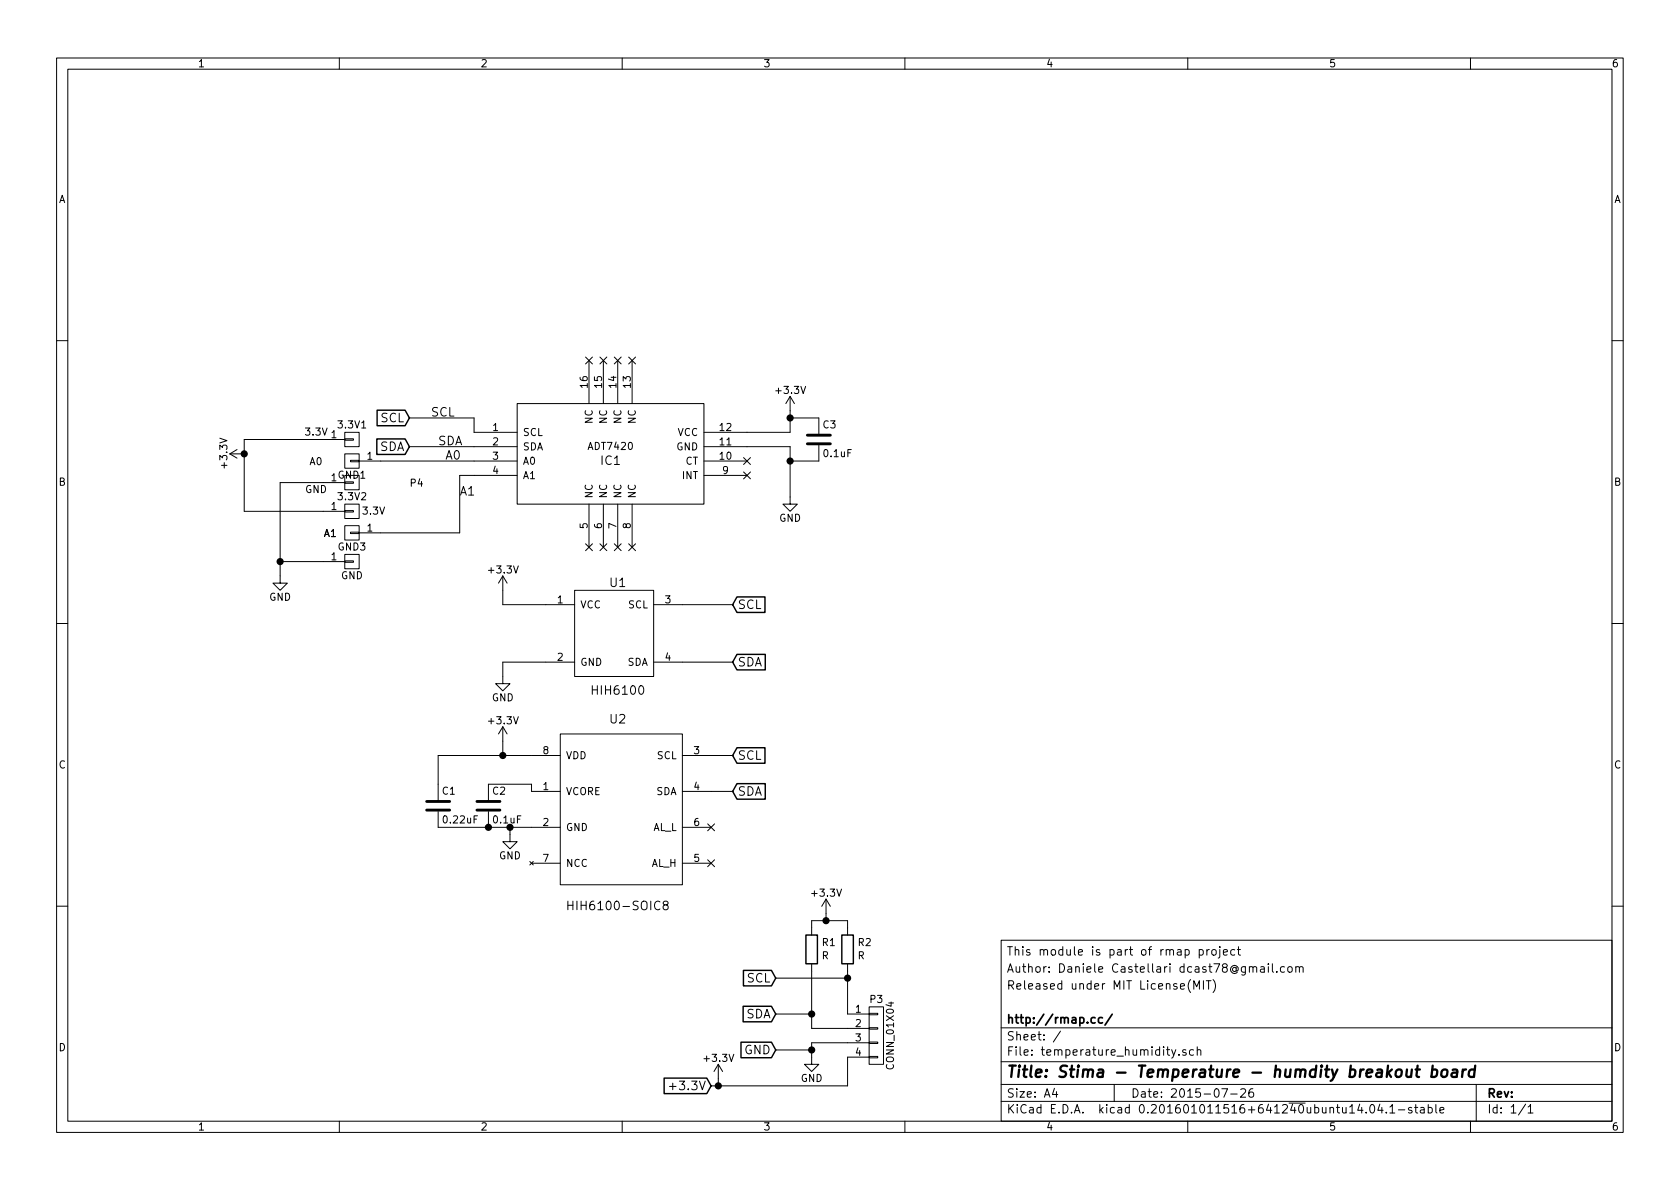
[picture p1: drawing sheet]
EESchema Schematic File Version 2
LIBS:power
LIBS:device
LIBS:transistors
LIBS:conn
LIBS:linear
LIBS:regul
LIBS:74xx
LIBS:cmos4000
LIBS:adc-dac
LIBS:memory
LIBS:xilinx
LIBS:microcontrollers
LIBS:dsp
LIBS:microchip
LIBS:analog_switches
LIBS:motorola
LIBS:texas
LIBS:intel
LIBS:audio
LIBS:interface
LIBS:digital-audio
LIBS:philips
LIBS:display
LIBS:cypress
LIBS:siliconi
LIBS:opto
LIBS:atmel
LIBS:contrib
LIBS:valves
LIBS:temp_sensor
LIBS:hih6100_sip4
LIBS:hih6100-soic8
LIBS:temperature_humidity-cache
EELAYER 25 0
EELAYER END
$Descr A4 11693 8268
encoding utf-8
Sheet 1 1
Title "Stima - Temperature - humdity breakout board"
Date "2015-07-26"
Rev ""
Comp "http://rmap.cc/"
Comment1 ""
Comment2 "Released under MIT License(MIT)"
Comment3 "Author: Daniele Castellari dcast78@gmail.com"
Comment4 "This module is part of rmap project"
$EndDescr
$Comp
L ADT7420 IC1
U 1 1
P 4250 3150
F 0 "IC1" H 4250 3100 60  0000 C CNN
F 1 "ADT7420" H 4250 3200 50  0000 C CNN
F 2 "LFCSP_WQ_CP16-17:LFCSP_WQ_CP16-17" H 4250 3000 60  0001 C CNN
F 3 "" H 4250 3150 60  0000 C CNN
	1    4250 3150
	1    0    0    -1  
$EndComp
$Comp
L HIH6100 U1
U 1 1
P 4300 4400
F 0 "U1" H 4300 4750 60  0000 C CNN
F 1 "HIH6100" H 4300 4000 60  0000 C CNN
F 2 "sip4_angled:SIP4_ANGLED" H 4300 4400 60  0001 C CNN
F 3 "" H 4300 4400 60  0000 C CNN
	1    4300 4400
	1    0    0    -1  
$EndComp
$Comp
L HIH6100-SOIC8 U2
U 1 1
P 4300 5600
F 0 "U2" H 4300 6200 60  0000 C CNN
F 1 "HIH6100-SOIC8" H 4300 4900 60  0000 C CNN
F 2 "SMD_Packages:SOIC-8-N" H 4300 5600 60  0001 C CNN
F 3 "" H 4300 5600 60  0000 C CNN
	1    4300 5600
	1    0    0    -1  
$EndComp
Text GLabel 2850 2900 0    60   Input ~ 0
SCL
Text GLabel 5100 4200 2    60   Input ~ 0
SCL
Text GLabel 5100 5250 2    60   Input ~ 0
SCL
Text GLabel 5100 4600 2    60   Input ~ 0
SDA
Text GLabel 5100 5500 2    60   Input ~ 0
SDA
Text GLabel 2850 3100 0    60   Input ~ 0
SDA
NoConn ~ 4100 3800
NoConn ~ 4200 3800
NoConn ~ 4300 3800
NoConn ~ 4400 3800
NoConn ~ 4400 2500
NoConn ~ 4300 2500
NoConn ~ 4200 2500
NoConn ~ 4100 2500
NoConn ~ 4950 5750
NoConn ~ 4950 6000
$Comp
L GND #PWR01
U 1 1
P 5500 3450
F 0 "#PWR01" H 5500 3200 50  0001 C CNN
F 1 "GND" H 5500 3300 50  0000 C CNN
F 2 "" H 5500 3450 60  0000 C CNN
F 3 "" H 5500 3450 60  0000 C CNN
	1    5500 3450
	1    0    0    -1  
$EndComp
$Comp
L +3.3V #PWR02
U 1 1
P 5500 2850
F 0 "#PWR02" H 5500 2700 50  0001 C CNN
F 1 "+3.3V" H 5500 2990 50  0000 C CNN
F 2 "" H 5500 2850 60  0000 C CNN
F 3 "" H 5500 2850 60  0000 C CNN
	1    5500 2850
	1    0    0    -1  
$EndComp
$Comp
L +3.3V #PWR03
U 1 1
P 3500 4100
F 0 "#PWR03" H 3500 3950 50  0001 C CNN
F 1 "+3.3V" H 3500 4240 50  0000 C CNN
F 2 "" H 3500 4100 60  0000 C CNN
F 3 "" H 3500 4100 60  0000 C CNN
	1    3500 4100
	1    0    0    -1  
$EndComp
$Comp
L +3.3V #PWR04
U 1 1
P 3500 5150
F 0 "#PWR04" H 3500 5000 50  0001 C CNN
F 1 "+3.3V" H 3500 5290 50  0000 C CNN
F 2 "" H 3500 5150 60  0000 C CNN
F 3 "" H 3500 5150 60  0000 C CNN
	1    3500 5150
	1    0    0    -1  
$EndComp
$Comp
L GND #PWR05
U 1 1
P 3500 4700
F 0 "#PWR05" H 3500 4450 50  0001 C CNN
F 1 "GND" H 3500 4550 50  0000 C CNN
F 2 "" H 3500 4700 60  0000 C CNN
F 3 "" H 3500 4700 60  0000 C CNN
	1    3500 4700
	1    0    0    -1  
$EndComp
$Comp
L GND #PWR06
U 1 1
P 3550 5800
F 0 "#PWR06" H 3550 5550 50  0001 C CNN
F 1 "GND" H 3550 5650 50  0000 C CNN
F 2 "" H 3550 5800 60  0000 C CNN
F 3 "" H 3550 5800 60  0000 C CNN
	1    3550 5800
	1    0    0    -1  
$EndComp
$Comp
L C C2
U 1 1
P 3400 5600
F 0 "C2" H 3425 5700 50  0000 L CNN
F 1 "0.1uF" H 3425 5500 50  0000 L CNN
F 2 "w_smd_cap:c_0805" H 3438 5450 30  0001 C CNN
F 3 "" H 3400 5600 60  0000 C CNN
	1    3400 5600
	1    0    0    -1  
$EndComp
$Comp
L C C1
U 1 1
P 3050 5600
F 0 "C1" H 3075 5700 50  0000 L CNN
F 1 "0.22uF" H 3075 5500 50  0000 L CNN
F 2 "w_smd_cap:c_0805" H 3088 5450 30  0001 C CNN
F 3 "" H 3050 5600 60  0000 C CNN
	1    3050 5600
	1    0    0    -1  
$EndComp
Text GLabel 5400 7050 0    60   Input ~ 0
SDA
Text GLabel 5400 6800 0    60   Input ~ 0
SCL
Text GLabel 4950 7550 0    60   Input ~ 0
+3.3V
Text GLabel 5400 7300 0    60   Input ~ 0
GND
$Comp
L CONN_01X04 P3
U 1 1
P 6100 7200
F 0 "P3" H 6100 7450 50  0000 C CNN
F 1 "CONN_01X04" V 6200 7200 50  0000 C CNN
F 2 "w_pin_strip:pin_strip_4" H 6100 7200 60  0001 C CNN
F 3 "" H 6100 7200 60  0000 C CNN
	1    6100 7200
	1    0    0    -1  
$EndComp
$Comp
L GND #PWR07
U 1 1
P 5650 7350
F 0 "#PWR07" H 5650 7100 50  0001 C CNN
F 1 "GND" H 5650 7200 50  0000 C CNN
F 2 "" H 5650 7350 60  0000 C CNN
F 3 "" H 5650 7350 60  0000 C CNN
	1    5650 7350
	1    0    0    -1  
$EndComp
$Comp
L +3.3V #PWR08
U 1 1
P 5000 7500
F 0 "#PWR08" H 5000 7350 50  0001 C CNN
F 1 "+3.3V" H 5000 7640 50  0000 C CNN
F 2 "" H 5000 7500 60  0000 C CNN
F 3 "" H 5000 7500 60  0000 C CNN
	1    5000 7500
	1    0    0    -1  
$EndComp
$Comp
L +3.3V #PWR09
U 1 1
P 1700 3150
F 0 "#PWR09" H 1700 3000 50  0001 C CNN
F 1 "+3.3V" H 1700 3290 50  0000 C CNN
F 2 "" H 1700 3150 60  0000 C CNN
F 3 "" H 1700 3150 60  0000 C CNN
	1    1700 3150
	0    -1   -1   0   
$EndComp
NoConn ~ 5200 3200
NoConn ~ 5200 3300
$Comp
L CONN_01X01 A1
U 1 1
P 2450 3700
F 0 "A1" H 2600 3700 50  0000 C CNN
F 1 "A1" H 2600 3700 50  0000 C CNN
F 2 "Measurement_Points:Measurement_Point_Square-SMD-Pad_Small" H 2450 3700 60  0001 C CNN
F 3 "" H 2450 3700 60  0000 C CNN
	1    2450 3700
	-1   0    0    1   
$EndComp
$Comp
L CONN_01X01 P4
U 1 1
P 2450 3200
F 0 "P4" H 2000 3350 50  0000 C CNN
F 1 "A0" H 2700 3200 50  0000 C CNN
F 2 "Measurement_Points:Measurement_Point_Square-SMD-Pad_Small" H 2450 3200 60  0001 C CNN
F 3 "" H 2450 3200 60  0000 C CNN
	1    2450 3200
	-1   0    0    1   
$EndComp
$Comp
L CONN_01X01 3.3V1
U 1 1
P 2450 3050
F 0 "3.3V1" H 2450 3150 50  0000 C CNN
F 1 "3.3V" H 2200 3100 50  0000 C CNN
F 2 "Measurement_Points:Measurement_Point_Square-SMD-Pad_Small" H 2450 3050 60  0001 C CNN
F 3 "" H 2450 3050 60  0000 C CNN
	1    2450 3050
	1    0    0    -1  
$EndComp
$Comp
L CONN_01X01 GND1
U 1 1
P 2450 3350
F 0 "GND1" H 2450 3400 50  0000 C CNN
F 1 "GND" H 2200 3300 50  0000 C CNN
F 2 "Measurement_Points:Measurement_Point_Square-SMD-Pad_Small" H 2450 3350 60  0001 C CNN
F 3 "" H 2450 3350 60  0000 C CNN
	1    2450 3350
	1    0    0    -1  
$EndComp
$Comp
L C C3
U 1 1
P 5700 3050
F 0 "C3" H 5725 3150 50  0000 L CNN
F 1 "0.1uF" H 5725 2950 50  0000 L CNN
F 2 "w_smd_cap:c_0805" H 5738 2900 30  0001 C CNN
F 3 "" H 5700 3050 60  0000 C CNN
	1    5700 3050
	1    0    0    -1  
$EndComp
Wire Wire Line
	5100 5250 4950 5250
Wire Wire Line
	5100 4200 4750 4200
Wire Wire Line
	2850 2900 3300 2900
Wire Wire Line
	3300 2900 3300 3000
Wire Wire Line
	5100 4600 4750 4600
Wire Wire Line
	5100 5500 4950 5500
Wire Wire Line
	2850 3100 3300 3100
Wire Wire Line
	5500 3100 5500 3450
Wire Wire Line
	5500 3100 5200 3100
Wire Wire Line
	5500 2850 5500 3000
Wire Wire Line
	5500 3000 5200 3000
Wire Wire Line
	3800 4200 3500 4200
Wire Wire Line
	3500 4200 3500 4100
Wire Wire Line
	3050 5250 3700 5250
Wire Wire Line
	3500 5250 3500 5150
Wire Wire Line
	3050 5750 3700 5750
Wire Wire Line
	3550 5750 3550 5800
Wire Wire Line
	3400 5450 3700 5450
Wire Wire Line
	3700 5450 3700 5500
Connection ~ 3550 5750
Connection ~ 3400 5750
Wire Wire Line
	3050 5450 3050 5250
Connection ~ 3500 5250
Wire Wire Line
	5400 7050 5650 7050
Wire Wire Line
	5650 6750 5650 7150
Wire Wire Line
	5650 7150 5900 7150
Wire Wire Line
	5400 6800 5900 6800
Wire Wire Line
	5900 6750 5900 7050
Wire Wire Line
	5900 7250 5650 7250
Wire Wire Line
	5650 7250 5650 7350
Wire Wire Line
	5650 7300 5400 7300
Wire Wire Line
	5900 7550 5900 7350
Wire Wire Line
	4950 7550 5900 7550
Connection ~ 5650 7300
Wire Wire Line
	5000 7500 5000 7550
Connection ~ 5000 7550
Wire Wire Line
	3200 3700 2650 3700
Wire Wire Line
	3300 3200 2650 3200
Wire Wire Line
	3800 4600 3500 4600
Wire Wire Line
	3500 4600 3500 4700
Wire Wire Line
	5700 2900 5500 2900
Connection ~ 5500 2900
Wire Wire Line
	5700 3200 5500 3200
Connection ~ 5500 3200
Text Label 3000 2900 0    60   ~ 0
SCL
Text Label 3050 3100 0    60   ~ 0
SDA
Text Label 3100 3200 0    60   ~ 0
A0
Text Label 3200 3450 0    60   ~ 0
A1
$Comp
L CONN_01X01 3.3V2
U 1 1
P 2450 3550
F 0 "3.3V2" H 2450 3650 50  0000 C CNN
F 1 "3.3V" H 2600 3550 50  0000 C CNN
F 2 "Measurement_Points:Measurement_Point_Square-SMD-Pad_Small" H 2450 3550 60  0001 C CNN
F 3 "" H 2450 3550 60  0000 C CNN
	1    2450 3550
	1    0    0    -1  
$EndComp
$Comp
L CONN_01X01 GND3
U 1 1
P 2450 3900
F 0 "GND3" H 2450 4000 50  0000 C CNN
F 1 "GND" H 2450 3800 50  0000 C CNN
F 2 "Measurement_Points:Measurement_Point_Square-SMD-Pad_Small" H 2450 3900 60  0001 C CNN
F 3 "" H 2450 3900 60  0000 C CNN
	1    2450 3900
	1    0    0    -1  
$EndComp
Wire Wire Line
	3300 3300 3200 3300
Wire Wire Line
	3200 3300 3200 3700
Wire Wire Line
	1700 3050 1700 3550
Wire Wire Line
	1700 3050 2250 3050
Wire Wire Line
	1700 3550 2250 3550
Connection ~ 1700 3150
$Comp
L GND #PWR010
U 1 1
P 1950 4000
F 0 "#PWR010" H 1950 3750 50  0001 C CNN
F 1 "GND" H 1950 3850 50  0000 C CNN
F 2 "" H 1950 4000 60  0000 C CNN
F 3 "" H 1950 4000 60  0000 C CNN
	1    1950 4000
	1    0    0    -1  
$EndComp
Wire Wire Line
	2250 3350 1950 3350
Wire Wire Line
	1950 3350 1950 4000
Wire Wire Line
	2250 3900 1950 3900
Connection ~ 1950 3900
$Comp
L R R1
U 1 1
P 5650 6600
F 0 "R1" H 5720 6646 50  0000 L CNN
F 1 "R" H 5720 6554 50  0000 L CNN
F 2 "w_smd_resistors:r_0805" V 5580 6600 50  0001 C CNN
F 3 "" H 5650 6600 50  0000 C CNN
	1    5650 6600
	1    0    0    -1  
$EndComp
$Comp
L R R2
U 1 1
P 5900 6600
F 0 "R2" H 5970 6646 50  0000 L CNN
F 1 "R" H 5970 6554 50  0000 L CNN
F 2 "w_smd_resistors:r_0805" V 5830 6600 50  0001 C CNN
F 3 "" H 5900 6600 50  0000 C CNN
	1    5900 6600
	1    0    0    -1  
$EndComp
Connection ~ 5900 6800
Connection ~ 5650 7050
$Comp
L +3.3V #PWR011
U 1 1
P 5750 6350
F 0 "#PWR011" H 5750 6200 50  0001 C CNN
F 1 "+3.3V" H 5750 6490 50  0000 C CNN
F 2 "" H 5750 6350 60  0000 C CNN
F 3 "" H 5750 6350 60  0000 C CNN
	1    5750 6350
	1    0    0    -1  
$EndComp
Wire Wire Line
	5900 6450 5900 6400
Wire Wire Line
	5900 6400 5650 6400
Wire Wire Line
	5650 6400 5650 6450
Wire Wire Line
	5750 6350 5750 6400
Connection ~ 5750 6400
$EndSCHEMATC
